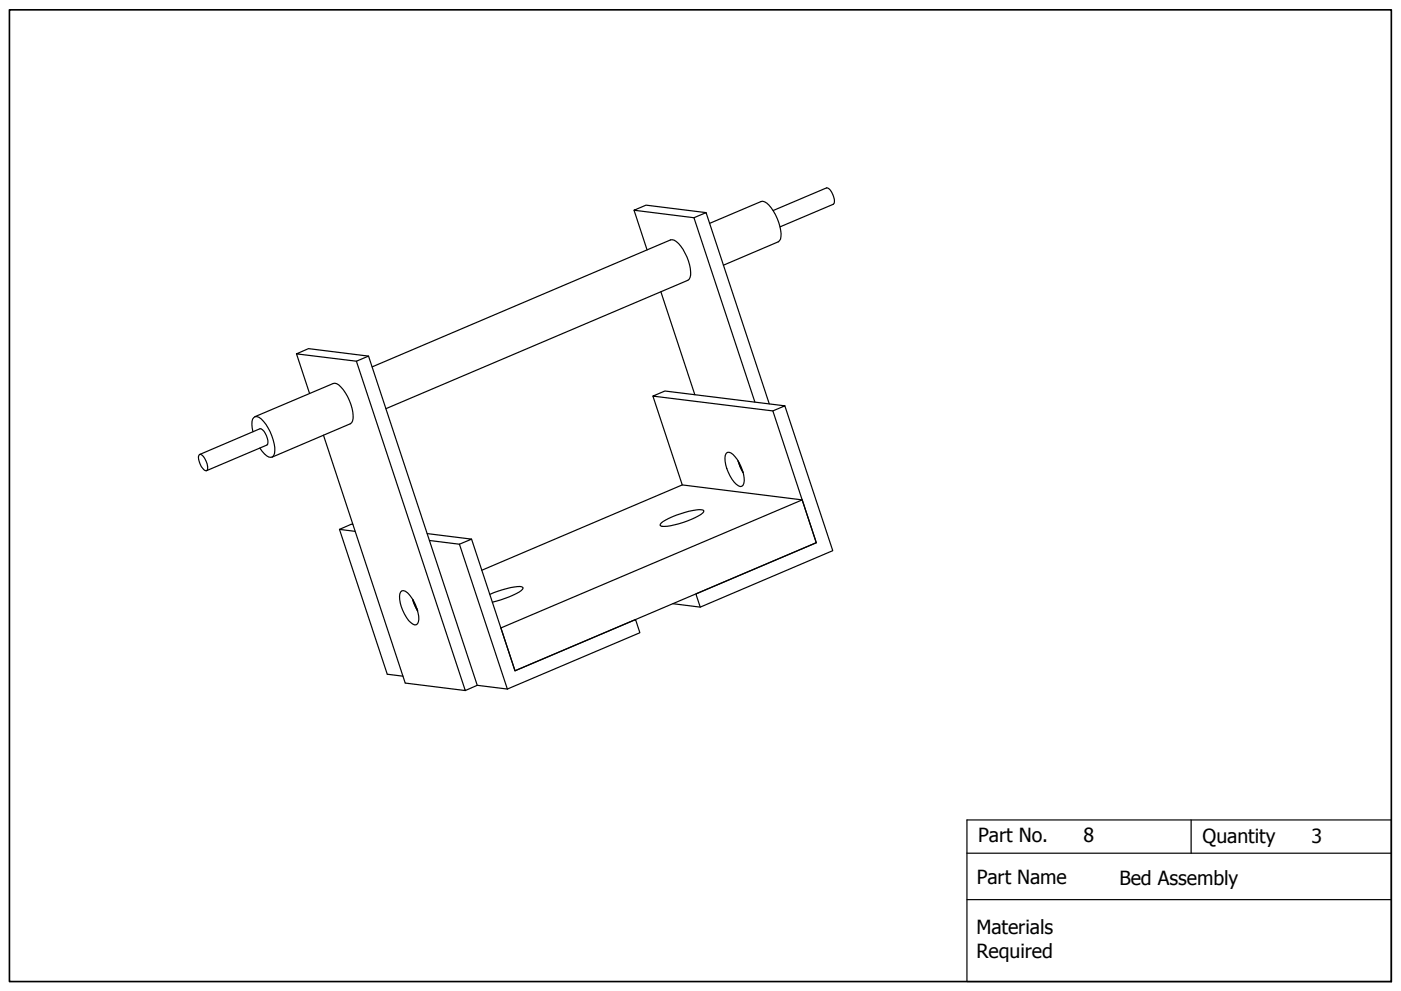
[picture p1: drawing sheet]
<svg xmlns="http://www.w3.org/2000/svg" width="594mm" height="420mm" viewBox="0 0 594 420" stroke-linecap="round" stroke-linejoin="round" font-family="sans-serif">
<!-- layer: Visible (ANSI) -->
<g fill="none" stroke="#000" stroke-width=".51">
<path d="M268.9 89.1l5.5 16.9M299.4 90.1l-25.5-3.1-5 2.1 25.4 3.2M300.9 94.7l21.8-9.3a3.4 3.4 0 0 1 3.4 1.6 19.2 19.2 0 0 1 4.9 14.4l-1 1.1-23.2 9.9M327.9 89.3l22.6-9.6a4.5 4.5 0 0 1 3.1 4 2.82 2.82 0 0 1-.2 2.9l-22.6 9.6M280.2 123.7l14.4 43.7M125.7 150l5.6 16.8M156.3 151l-25.5-3.2-5.1 2.2 25.4 3.1M157.8 155.6l126.6-53.9a3.4 3.4 0 0 1 3.3 1.5 18.7 18.7 0 0 1 4.9 14.4l-.9 1.3-128.1 54.4M108 176.7l33.3-14.1a3.1 3.1 0 0 1 3.3 1.5 18.5 18.5 0 0 1 4.9 14.4l-1 1.2-33.2 14.1M276.9 167.9l12.4 37.7M320.1 170.5l-25.8-78.2 5.1-2.2 26.8 81.1M327.7 174.2l18.4 55.9-51 21.7 1.8 5.6"/>
<path d="M332.8 172.1l-5.1 2.1-50.8-6.3 5-2.1 50.9 6.3 20.3 61.4-56.2 23.9-11.6-1.5M84.6 192.7a4.4 4.4 0 0 1 3.2 3.9 2.82 2.82 0 0 1-.2 3 4.6 4.6 0 0 1-3.1-4 2.49 2.49 0 0 1 .1-2.9zM84.6 192.7l25.6-10.9a4.7 4.7 0 0 1 3.1 4 2.73 2.73 0 0 1-.1 2.9l-25.6 10.9M107.3 183a7.5 7.5 0 0 1 .3-6 2.3 2.3 0 0 1 3.2 .7 19.8 19.8 0 0 1 5.6 14.6 1.85 1.85 0 0 1-1.3 1.6 1.85 1.85 0 0 1-2-.6l-2.9-3.3M137.2 184.5l34.6 105.1 25.5 3.2 5.1-2.2-46.1-139.6-5.2 2.1 46.2 139.7M307.9 192.3l.5-.5a3.3 3.3 0 0 1 3.3 1.8 15.6 15.6 0 0 1 3.7 11.4l-.8 1.2a3.3 3.3 0 0 1-3.3-1.8 16 16 0 0 1-3.8-11.3zM313 195.5l2.1 4.8M340.2 211.9l-127.8 54.3 6 18.2 127.7-54.3-5.9-18.2-50.9-6.3-85 36.2M144 224.5l6.6 .8M144 224.5l20.2 61.4 6.7 .8M149.6 222.4l-.6-.2-5 2.3M181.2 226.2l18.8 2.4-5.2 2.1"/>
<path d="M182.1 229.2l12.7 1.5M194.8 230.7l20.3 61.4M200 228.6l18.4 55.8 51.1-21.7 1.8 5.6-56.2 23.8M280.4 221.8a35.3 35.3 0 0 1 17.1-5.7l.9 .5a3.4 3.4 0 0 1-2.2 2.1 35.9 35.9 0 0 1-15.3 4.5l-1-.5zM169.9 250.9l.5-.4a3.3 3.3 0 0 1 3.3 1.8 16.3 16.3 0 0 1 3.7 11.3l-.8 1.2a3.5 3.5 0 0 1-3.3-1.7 16.3 16.3 0 0 1-3.8-11.3zM175 254.2l2.1 4.8M207.7 252a33.9 33.9 0 0 1 13.5-3.2l.5 .2a1.94 1.94 0 0 1-1.6 2.1l-4.3 2-7 2.2M202.4 290.6l12.7 1.5"/>
</g>
<!-- layer: Title (ANSI) -->
<path d="M410 347.6h180v68.6h-180zM505.1 347.6v14.1M410 361.7h180M410 381.4h180" fill="none" stroke="#000" stroke-width=".51"/>
<!-- layer: Border (ANSI) -->
<path d="M4 4.2h586v412h-586z" fill="none" stroke="#000" stroke-width=".7"/>
<g font-size="8.3">
<text x="414.8" y="357">Part No.</text>
<text x="459.4" y="357">8</text>
<text x="510" y="357.4">Quantity</text>
<text x="556.1" y="357.3">3</text>
<text x="414.1" y="374.9">Part Name</text>
<text x="474.7" y="375">Bed Assembly</text>
<text x="414" y="396.2">Materials</text>
<text x="414.1" y="406.1">Required</text>
</g>
</svg>
